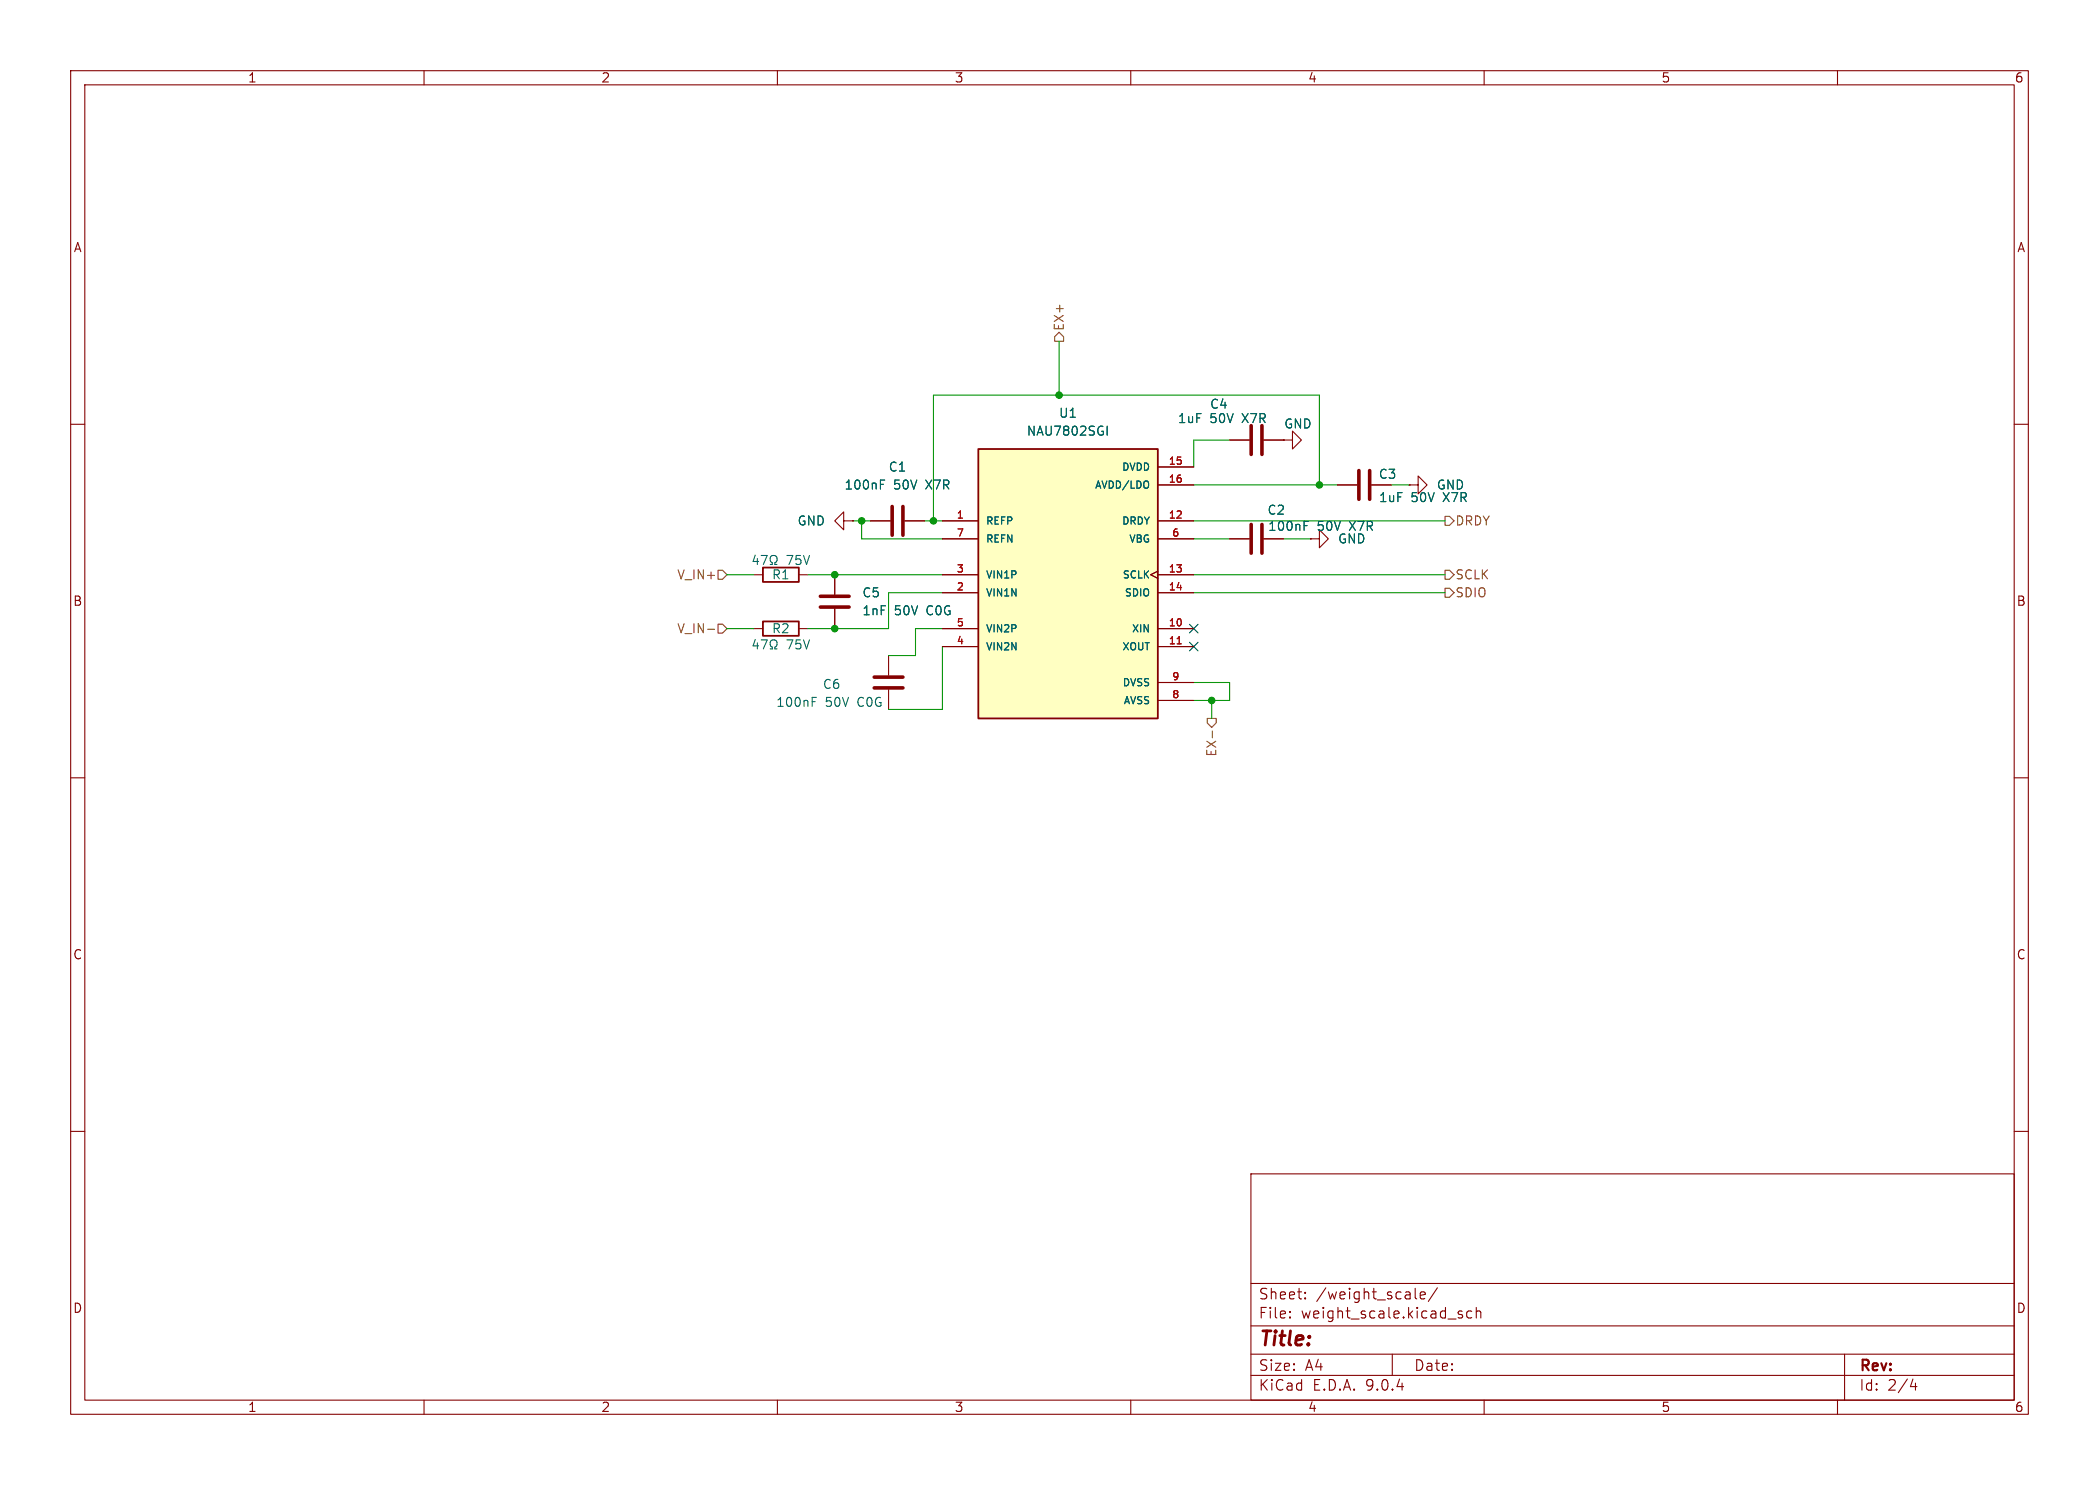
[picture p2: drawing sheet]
<svg xmlns="http://www.w3.org/2000/svg" width="297mm" height="210mm" viewBox="0 0 297 210" stroke-linecap="round" stroke-linejoin="round" font-family="sans-serif">
<g fill="none" stroke="#840000" stroke-width=".15">
<path d="M10 10h277v190h-277zM12 12h273v186h-273zM60 10v2M110 10v2M160 10v2M210 10v2M260 10v2M10 60h2M119.4 73.7v-1.3l-1.3 1.3 1.3 1.2v-1.2h1.2M120.6 73.7h.1M123.2 73.7h2.8M128 73.7h2.8"/>
<path d="M174 62.2h2.8M174 76.2h2.8M178.8 62.2h2.8M178.8 76.2h2.8M181.6 62.2h1.3v-1.2l1.2 1.2-1.2 1.3v-1.3M181.6 62.2h.1M185.4 76.2h1.3v-1.3l1.3 1.3-1.3 1.3v-1.3M185.4 76.2h.1M189.2 68.6h2.8M194.1 68.6h2.7M199.4 68.6h1.3v-1.3l1.2 1.3-1.2 1.3v-1.3M199.4 68.6h.1"/>
<path d="M285 60h2M106.7 81.3h1.2M106.7 88.9h1.2M113 81.3h1.3M113 88.9h1.3M118.1 81.3v2.8M118.1 86.1v2.8M125.7 92.7v2.8M125.7 97.5v2.8M10 110h2M285 110h2M10 160h2"/>
<path d="M177 166h108v32h-108zM285 160h2M60 198v2M110 198v2M160 198v2M177 194.5h108M177 191.5h108M177 187.5h108M177 181.5h108M182.5 186.3h.1l-.1 .1M182.5 186.3v.1M182.5 185.5v.1"/>
<path d="M182.5 185.5h.1l-.1 .1M184.7 183.6v.1M184.7 183.6h-.1l.1 .1M184.7 182.8v.1M184.7 182.8h-.1l.1 .1M197 191.5v3M200.2 182.2v1.3l.3 .2M201 183.2l.7-.1-.1-.3-.4-.1-.2 .2v.7l.2 .1 .4-.1M203.4 182.1l-1.3 2M206.5 185.9l.4 .1 .1 .2-.3 .2h-.2M206.5 185.4l.4 .1M208.2 185.5l-.4-.1-.3 .3v.4l.2 .2 .1 .1 .4-.1"/>
<path d="M208.9 185.5a.37 .37 0 0 1 .6 .1v.8M208.9 184.9v1.5M210 198v2M260 198v2M261 191.5v6.5M270.7 195l-.4 1.1h.9M271 195.6v1"/>
</g>
<path d="M126.2 71.6v4.1M127.8 71.6v4.1M177 60.2v4.1M177 74.2v4M178.6 60.2v4.1M178.6 74.2v4M192.3 66.5v4.1M193.8 66.5v4.1M116.1 84.3h4M116.1 85.9h4M123.7 97.3h4.1M123.7 95.8h4.1" fill="none" stroke="#840000" stroke-width=".51"/>
<g fill="none" stroke="#006464" stroke-width=".15">
<path d="M106.9 78.5l-.3 .9h.7M107.2 79v.8M107.7 78.6h.9l-.6 1.2M109 79.8h.3v-.2a.54 .54 0 0 1-.3-.8 .54 .54 0 0 1 .8-.2 .58 .58 0 0 1-.2 1v.2h.3M124.6 68.5h.4M124.6 67.9h.6M184.5 74.3h.4M184.5 73.7h.6M106.9 90.4l-.3 .9h.7M107.2 90.9v.9M107.7 90.5h.9l-.6 1.3M109 91.8h.3v-.3a.54 .54 0 0 1-.3-.7 .54 .54 0 0 1 .8-.2 .58 .58 0 0 1-.2 .9v.3h.3"/>
<path d="M114.9 99.2h.4M114.9 98.6h.6"/>
</g>
<path d="M107.9 80.3h5.1v2h-5.1zM107.9 87.9h5.1v2h-5.1z" fill="none" stroke="#840000" stroke-width=".25"/>
<path d="M138.4 63.5h25.4v38.1h-25.4z" fill="#ffffc2"/>
<path d="M138.4 63.5h25.4v38.1h-25.4z" fill="none" stroke="#840000" stroke-width=".25"/>
<g fill="none" stroke="#840000" stroke-width=".15">
<path d="M120.6 73.7h.1M123.2 73.7h2.8M128 73.7h2.8M133.3 73.7h5.1M133.3 76.2h5.1M163.8 73.7h5.1M163.8 76.2h5.1M163.8 66h5.1M163.8 68.6h5.1M174 76.2h2.8M174 62.2h2.8M178.8 76.2h2.8"/>
<path d="M178.8 62.2h2.8M181.6 62.2h.1M185.4 76.2h.1M189.2 68.6h2.8M194.1 68.6h2.7M199.4 68.6h.1M118.1 81.3v2.8M118.1 86.1v2.8M133.3 81.3h5.1M133.3 83.8h5.1M133.3 88.9h5.1M133.3 91.4h5.1"/>
<path d="M163.8 80.8l-1 .5 1 .5M163.8 81.3h5.1M163.8 83.8h5.1M163.8 88.9h5.1M163.8 91.4h5.1M163.8 96.5h5.1M163.8 99.1h5.1"/>
</g>
<path d="M124.6 68.5h.4M124.6 67.9h.6M156.7 60.3v1.2M162.5 68.2v.7M184.5 74.3h.4M184.5 73.7h.6" fill="none" stroke="#006464" stroke-width=".15"/>
<path d="M166.6 91.1h.5" fill="none" stroke="#a90000" stroke-width=".15"/>
<path d="M149.2 47.6l.7-.6 .6 .6v.7h-1.3zM204.5 73h.6l.6 .7-.6 .6h-.6zM100.1 89h1M101.6 88.3h.6l.7 .6-.7 .6h-.6zM101.6 80.6h.6l.7 .7-.7 .6h-.6zM204.5 83.2h.6l.6 .6-.6 .7h-.6zM204.5 80.6h.6l.6 .7-.6 .6h-.6zM170.8 101.6h1.3v.6l-.7 .7-.6-.7zM171.5 103.4v.9" fill="none" stroke="#725600" stroke-width=".15"/>
<g fill="none" stroke="#009600" stroke-width=".15">
<path d="M149.9 48.3v7.6M120.6 73.7h2.6M121.9 73.7v2.5h11.4M130.8 73.7h2.5M168.9 76.2h5.1M168.9 73.7h35.6M168.9 68.6h20.3M174 62.2h-5.1v3.8M181.6 76.2h3.8M186.7 68.6v-12.7h-54.6v17.8M196.8 68.6h2.6M102.9 81.3h3.8"/>
<path d="M102.9 88.9h3.8M114.3 81.3h19M133.3 83.8h-7.6v5.1h-11.4M133.3 88.9h-3.8v3.8h-3.8M133.3 91.4v8.9h-7.6M168.9 81.3h35.6M168.9 83.8h35.6M168.9 96.5h5.1v2.6h-5.1M171.4 99.1v2.5"/>
</g>
<path d="M168.3 90.8l1.2 1.2M168.3 88.3l1.2 1.2M169.5 90.8l-1.2 1.2M169.5 88.3l-1.2 1.2" fill="none" stroke="#000084" stroke-width=".15"/>
<g fill="#009600" stroke="#009600" stroke-width=".15">
<circle cx="171.4" cy="99.1" r=".46"/>
<circle cx="186.7" cy="68.6" r=".46"/>
<circle cx="118.1" cy="88.9" r=".46"/>
<circle cx="118.1" cy="81.3" r=".46"/>
<circle cx="149.9" cy="55.9" r=".46"/>
<circle cx="132.1" cy="73.7" r=".46"/>
<circle cx="121.9" cy="73.7" r=".46"/>
</g>
<text font-size="2.8" fill="#840000" x="178" y="190.9">Title:</text>
<g font-size="2.1" fill="#840000">
<text x="178" y="184">Sheet:</text>
<text x="186.2" y="184">/weight_scale/</text>
<text x="178" y="186.7">File:</text>
<text x="184.1" y="186.7">weight_scale.kicad_sch</text>
<text x="178" y="196.9">KiCad</text>
<text x="178" y="194.1">Size:</text>
<text x="184.7" y="194.1">A4</text>
<text x="185.7" y="196.9">E.D.A.</text>
<text x="193.3" y="196.9">9.0.4</text>
<text x="200" y="194.1">Date:</text>
<text x="263" y="194.3">Rev:</text>
<text x="263" y="196.9">Id:</text>
<text x="267.1" y="196.9">2/4</text>
</g>
<g font-size="1.8" fill="#840000">
<text x="35" y="11.9">1</text>
<text x="85" y="11.9">2</text>
<text x="135" y="11.9">3</text>
<text x="185" y="11.9">4</text>
<text x="235" y="11.9">5</text>
<text x="285" y="11.9">6</text>
<text x="10.3" y="35.9">A</text>
<text x="285.3" y="35.9">A</text>
<text x="10.3" y="85.9">B</text>
<text x="285.3" y="85.9">B</text>
<text x="10.3" y="135.9">C</text>
<text x="285.3" y="135.9">C</text>
<text x="10.3" y="185.9">D</text>
<text x="285.3" y="185.9">D</text>
<text x="35" y="199.9">1</text>
<text x="85" y="199.9">2</text>
<text x="135" y="199.9">3</text>
<text x="185" y="199.9">4</text>
<text x="235" y="199.9">5</text>
<text x="285" y="199.9">6</text>
</g>
<g font-size="1.8" fill="#725600">
<text x="150.7" y="46.9" transform="rotate(-90 150.7 46.9)">EX+</text>
<text x="205.8" y="74.5">DRDY</text>
<text x="95.7" y="82.1">V_IN+</text>
<text x="205.8" y="82.1">SCLK</text>
<text x="95.7" y="89.8">V_IN-</text>
<text x="205.8" y="84.7">SDIO</text>
<text x="172.3" y="107.1" transform="rotate(-90 172.3 107.1)">EX-</text>
</g>
<g font-size="1.8" fill="#006464">
<text x="149.8" y="59.3">U1</text>
<text x="171.1" y="58">C4</text>
<text x="145.2" y="61.8">NAU7802SGI</text>
<text x="166.6" y="60">1uF</text>
<text x="171.2" y="60">50V</text>
<text x="175.9" y="60">X7R</text>
<text x="181.6" y="60.8">GND</text>
<text x="119.4" y="69.4">100nF</text>
<text x="125.7" y="66.9">C1</text>
<text x="126.4" y="69.4">50V</text>
<text x="131.1" y="69.4">X7R</text>
<text x="195" y="67.9">C3</text>
<text x="195" y="71.2">1uF</text>
<text x="199.6" y="71.2">50V</text>
<text x="203.2" y="69.4">GND</text>
<text x="204.3" y="71.2">X7R</text>
<text x="112.8" y="74.5">GND</text>
<text x="179.3" y="73">C2</text>
<text x="179.3" y="75.3">100nF</text>
<text x="186.4" y="75.3">50V</text>
<text x="189.2" y="77.1">GND</text>
<text x="191.1" y="75.3">X7R</text>
<text x="109.1" y="82.1">R1</text>
<text x="111.3" y="80.1">75V</text>
<text x="109.1" y="89.8">R2</text>
<text x="121.9" y="84.7">C5</text>
<text x="121.9" y="87.2">1nF</text>
<text x="126.5" y="87.2">50V</text>
<text x="131.2" y="87.2">C0G</text>
<text x="111.3" y="92">75V</text>
<text x="109.7" y="100.2">100nF</text>
<text x="116.3" y="97.6">C6</text>
<text x="116.8" y="100.2">50V</text>
<text x="121.5" y="100.2">C0G</text>
</g>
<g font-size="1.4" fill="#a90000">
<text x="165.3" y="65.8">15</text>
<text x="165.3" y="68.3">16</text>
<text x="135.3" y="73.4">1</text>
<text x="135.3" y="75.9">7</text>
<text x="165.3" y="73.4">12</text>
<text x="165.8" y="75.9">6</text>
<text x="135.3" y="81">3</text>
<text x="135.3" y="83.6">2</text>
<text x="165.3" y="81">13</text>
<text x="165.3" y="83.6">14</text>
<text x="135.3" y="88.6">5</text>
<text x="165.3" y="88.6">10</text>
<text x="135.3" y="91.2">4</text>
<text x="165.3" y="91.2">11</text>
<text x="165.8" y="96.3">9</text>
<text x="165.8" y="98.8">8</text>
</g>
<g font-size="1.4" fill="#006464">
<text x="154.8" y="69.3">AVDD/LDO</text>
<text x="158.6" y="66.8">DVDD</text>
<text x="139.4" y="74.4">REFP</text>
<text x="139.4" y="76.9">REFN</text>
<text x="158.6" y="74.4">DRDY</text>
<text x="159.7" y="76.9">VBG</text>
<text x="139.4" y="82">VIN1P</text>
<text x="158.7" y="82">SCLK</text>
<text x="139.4" y="84.6">VIN1N</text>
<text x="139.4" y="89.6">VIN2P</text>
<text x="159" y="84.6">SDIO</text>
<text x="160" y="89.6">XIN</text>
<text x="139.4" y="92.2">VIN2N</text>
<text x="158.7" y="92.2">XOUT</text>
<text x="158.7" y="97.3">DVSS</text>
<text x="158.9" y="99.8">AVSS</text>
</g>
</svg>
